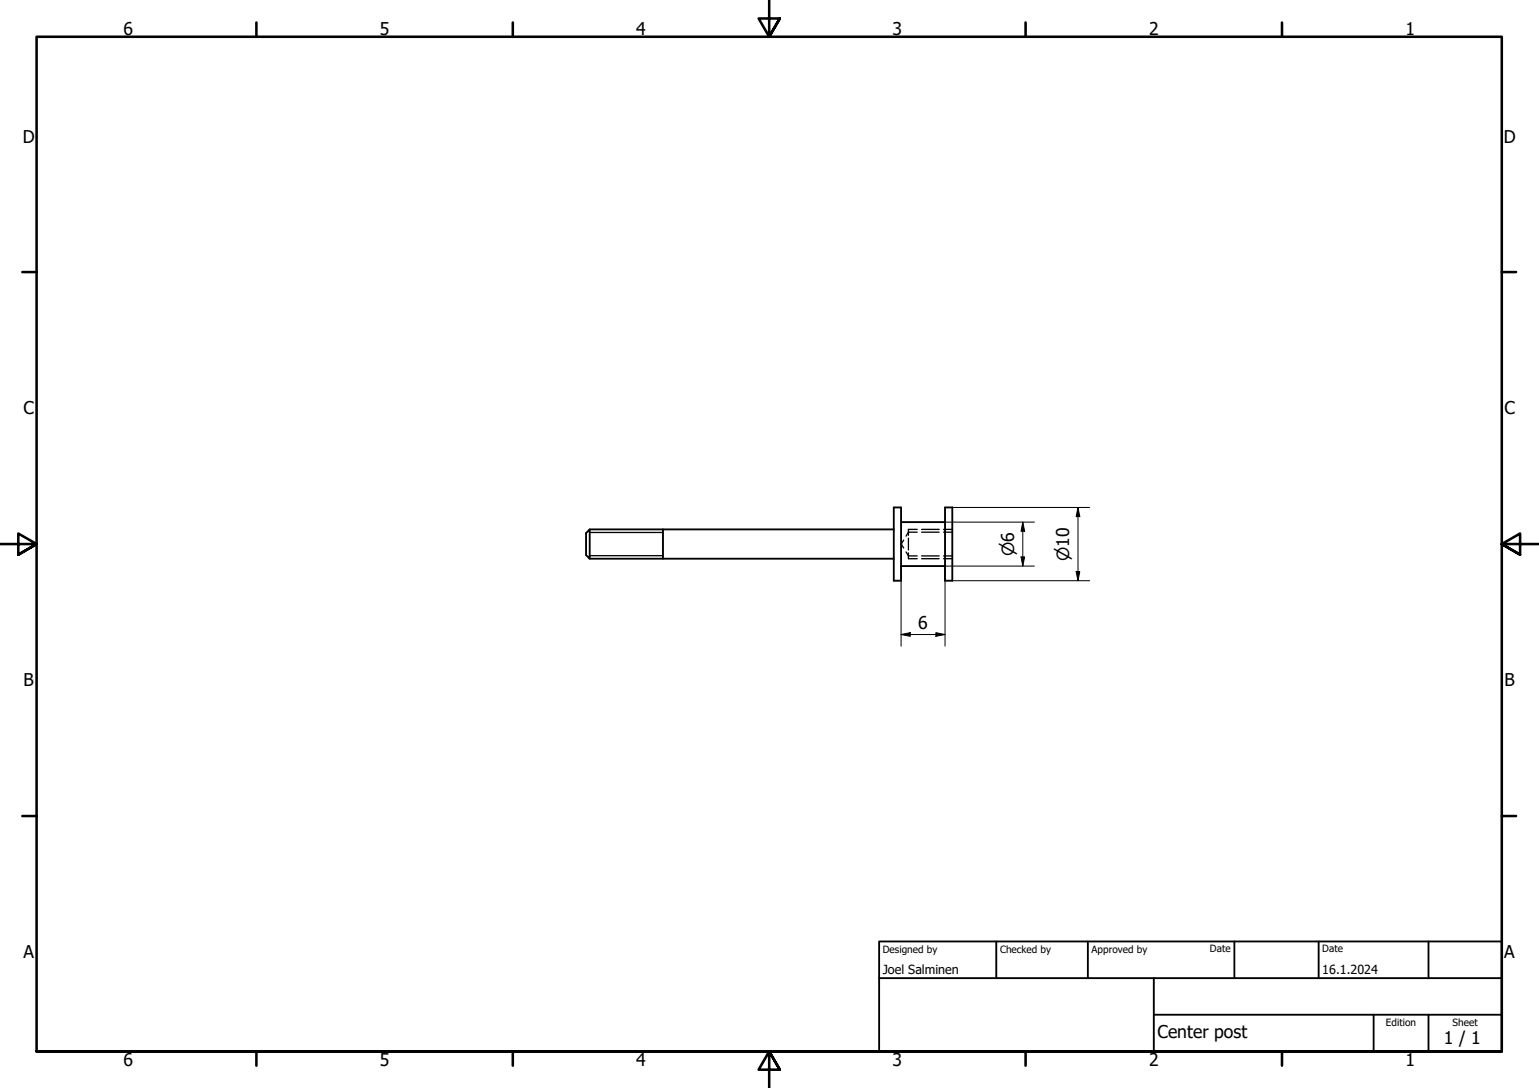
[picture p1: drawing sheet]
<svg xmlns="http://www.w3.org/2000/svg" width="420mm" height="297mm" viewBox="0 0 420 297" stroke-linecap="round" stroke-linejoin="round" font-family="sans-serif">
<!-- layer: Hidden (ISO) -->
<g fill="none" stroke="#000" stroke-width=".36">
<path d="M246.7 147.5l-.6 1 .6 1.1M247.4 150.7l.6 1.1h2.4M248 150.9v1.6h2.4M248 146.9v3.2M250.4 145.3h-2.4l-.6 1.1M250.4 144.5h-2.4v1.6M251.6 145.3h4.8M251.6 151.8h4.8M251.6 144.5h4.8M251.6 152.5h4.8M257.6 145.3h2.4M257.6 151.8h2.4"/>
<path d="M257.6 144.5h2.4M257.6 152.5h2.4"/>
</g>
<!-- layer: Visible (ISO) -->
<path d="M244 138.5h2v20h-2zM258 138.5h2v20h-2zM161 144.5v8l-1-1v-6zM161 144.5h83M161 152.5h83M181 144.5v8M246 142.5h12M246 154.5h12" fill="none" stroke="#000" stroke-width=".51"/>
<!-- layer: Visible Narrow (ISO) -->
<path d="M161 145.4h20M161 151.7h20" fill="none" stroke="#000" stroke-width=".36"/>
<!-- layer: Border (ISO) -->
<g fill="none" stroke="#000" stroke-width=".7">
<path d="M70 6.1v3.9M140 6.1v3.9M210 0v10l-2.9-5h5.8l-2.9 5 2.9-5M280 6.1v3.9M350 6.1v3.9M6.1 74.3h3.9M410 74.3h3.9M0 148.5h10l-5-2.8v5.7l5-2.9-5 2.9M420 148.5h-10l5-2.8v5.7l-5-2.9 5 2.9M6.1 222.8h3.9M410 222.8h3.9M10 287v-277h400v277h-400h400"/>
<path d="M70 287v3.9M140 287v3.9M212.9 292l-2.9-5 2.9 5h-5.8l2.9-5v10M280 287v3.9M350 287v3.9"/>
</g>
<!-- layer: Title (ISO) -->
<path d="M240 257h170v30h-170zM272 257v10M297 257v10M337 257v10M360 257v10M390 257v10M240 267h170M315 277h95M315 267v20M375 277v10M390 277v10" fill="none" stroke="#000" stroke-width=".51"/>
<!-- layer: Dimension (ISO) -->
<g fill="none" stroke="#000" stroke-width=".27">
<path d="M260 138.5h37.5M294.3 138.5l.5 2.5h-1zM294.3 138.5v20M246 154.5v21.9M258 142.5h24.4M260 158.5h37.5M278.7 152h1l-.5 2.5zM279.2 142.5l.5 2.5h-1zM279.2 142.5v12M282.4 154.5h-24.4v21.9M293.8 156h1l-.5 2.5zM246 173.2l2.5-.5v1z"/>
<path d="M246 173.2h12M255.5 172.7l2.5 .5-2.5 .5z"/>
</g>
<path d="M278.7 152h1l-.5 2.5zM279.2 142.5l.5 2.5h-1zM293.8 156h1l-.5 2.5zM294.3 138.5l.5 2.5h-1zM246 173.2l2.5-.5v1zM255.5 172.7l2.5 .5-2.5 .5z" fill="#000"/>
<g font-size="4.8">
<text x="33.7" y="9.6">6</text>
<text x="103.7" y="9.6">5</text>
<text x="173.7" y="9.6">4</text>
<text x="243.7" y="9.6">3</text>
<text x="313.7" y="9.6">2</text>
<text x="383.7" y="9.6">1</text>
<text x="6.2" y="38.9">D</text>
<text x="410.5" y="38.9">D</text>
<text x="6.4" y="113.2">C</text>
<text x="410.7" y="113.2">C</text>
<text x="250.7" y="171.6">6</text>
<text x="6.4" y="187.4">B</text>
<text x="410.7" y="187.4">B</text>
<text x="6.4" y="261.7">A</text>
<text x="410.7" y="261.7">A</text>
<text x="316" y="283.3">Center post</text>
<text x="394.2" y="285">1 / 1</text>
<text x="33.7" y="290.9">6</text>
<text x="103.7" y="290.9">5</text>
<text x="173.7" y="290.9">4</text>
<text x="243.7" y="290.9">3</text>
<text x="313.7" y="290.9">2</text>
<text x="383.7" y="290.9">1</text>
</g>
<g font-size="4.6">
<text x="276.8" y="151.8" transform="rotate(-90 276.8 151.8)">⌀6</text>
<text x="291.9" y="153.1" transform="rotate(-90 291.9 153.1)">⌀10</text>
</g>
<g font-size="3.4">
<text x="241" y="266">Joel Salminen</text>
<text x="361" y="266">16.1.2024</text>
</g>
<g font-size="2.7">
<text x="241" y="260.1">Designed by</text>
<text x="273" y="260.1">Checked by</text>
<text x="298" y="260.1">Approved by</text>
<text x="330.3" y="260">Date</text>
<text x="361" y="260">Date</text>
<text x="378.4" y="280.1">Edition</text>
<text x="396.6" y="280.1">Sheet</text>
</g>
</svg>
